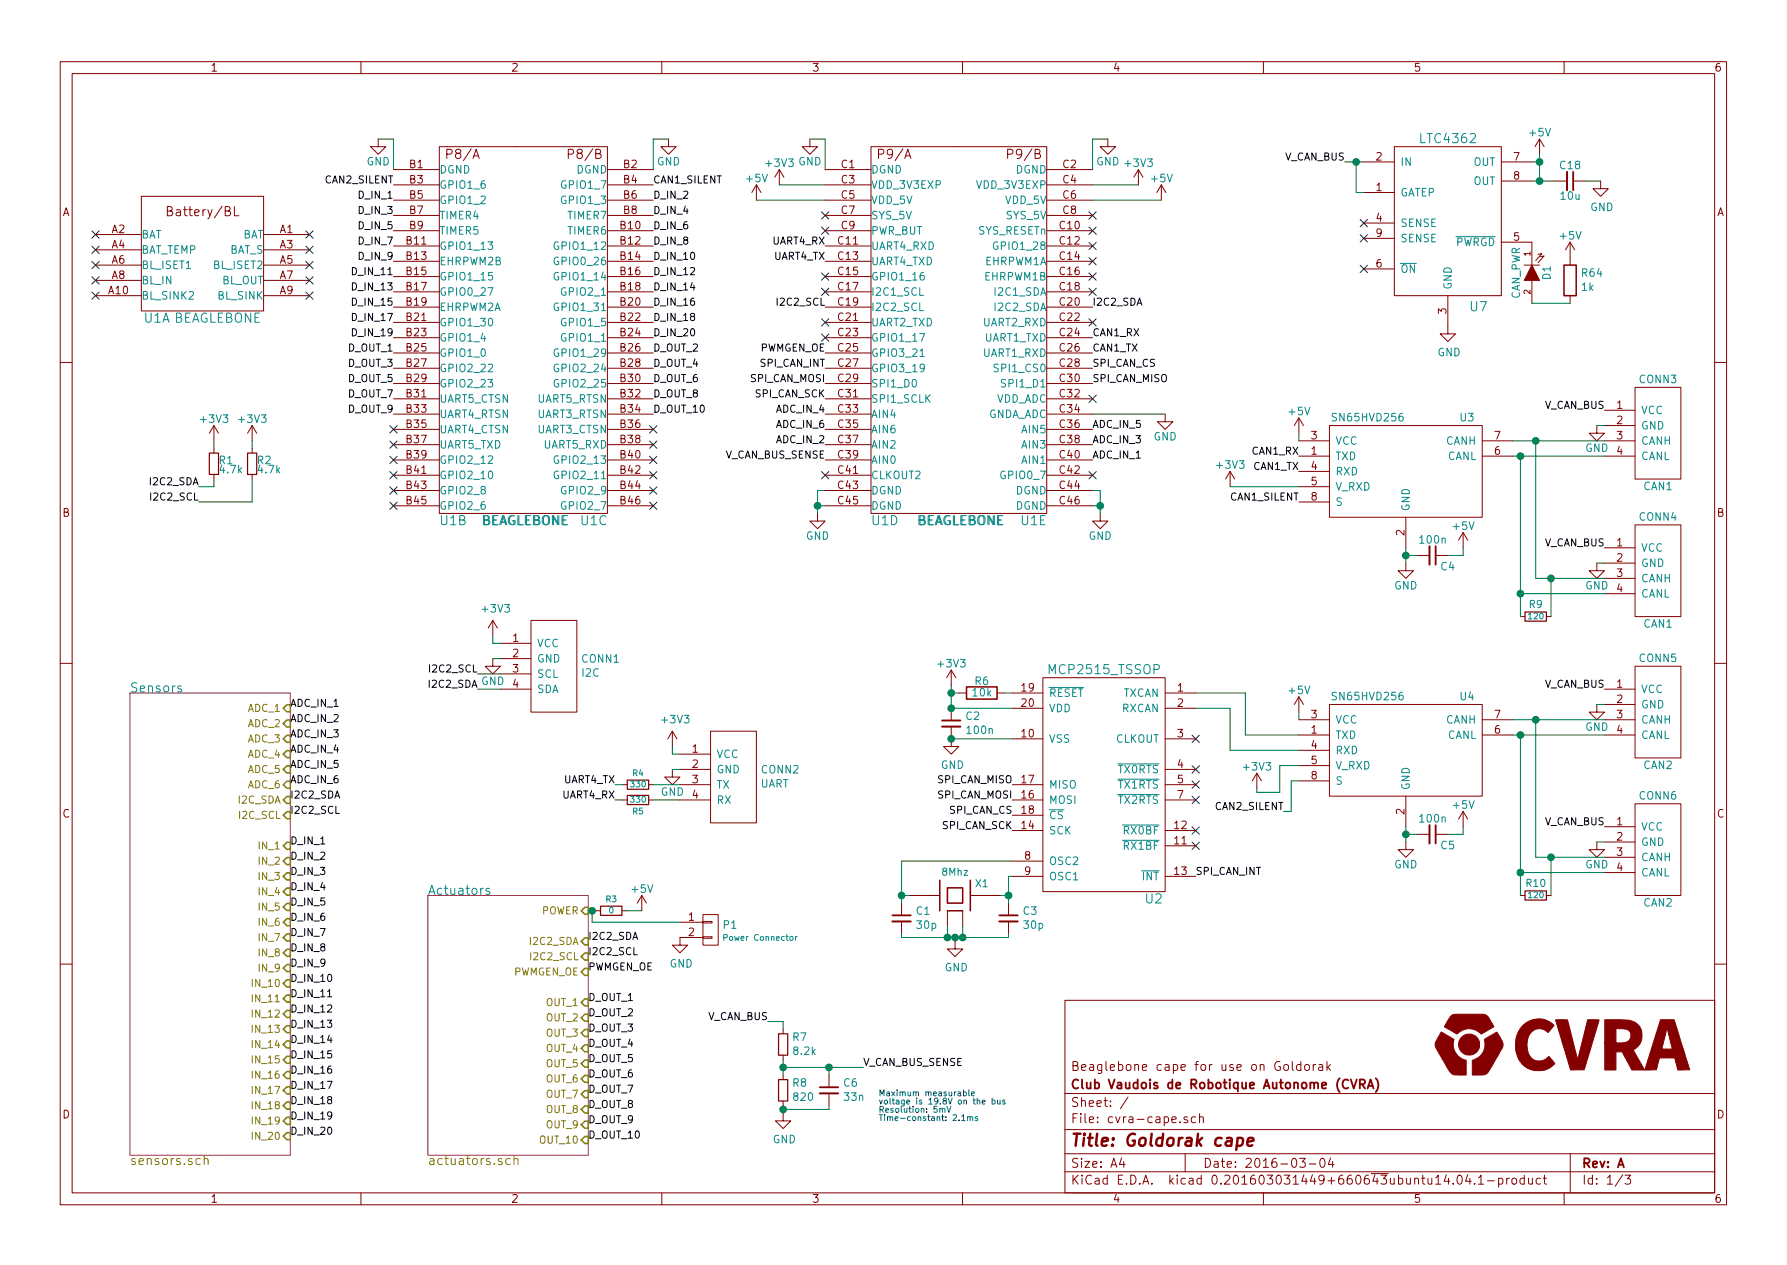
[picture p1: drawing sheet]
EESchema Schematic File Version 2
LIBS:cvra-cape-cache
LIBS:power
LIBS:device
LIBS:transistors
LIBS:conn
LIBS:linear
LIBS:regul
LIBS:74xx
LIBS:cmos4000
LIBS:adc-dac
LIBS:memory
LIBS:xilinx
LIBS:microcontrollers
LIBS:dsp
LIBS:microchip
LIBS:analog_switches
LIBS:motorola
LIBS:texas
LIBS:intel
LIBS:audio
LIBS:interface
LIBS:digital-audio
LIBS:philips
LIBS:display
LIBS:cypress
LIBS:siliconi
LIBS:opto
LIBS:atmel
LIBS:contrib
LIBS:valves
LIBS:_antenna
LIBS:_audio
LIBS:_charge-pump-regulators
LIBS:Comp2014
LIBS:_connectors
LIBS:cvra
LIBS:_div
LIBS:_ic
LIBS:IRF
LIBS:_linear-regulators
LIBS:logo
LIBS:Mec
LIBS:_motor_drivers
LIBS:National
LIBS:phoenix
LIBS:_power
LIBS:_sensors
LIBS:_stm32
LIBS:_transceiver
LIBS:_wireless
EELAYER 25 0
EELAYER END
$Descr A4 11693 8268
encoding utf-8
Sheet 1 3
Title "Goldorak cape"
Date "2016-03-04"
Rev "A"
Comp "Club Vaudois de Robotique Autonome (CVRA)"
Comment1 "Beaglebone cape for use on Goldorak"
Comment2 ""
Comment3 ""
Comment4 ""
$EndDescr
$Comp
L BEAGLEBONE U1
U 1 1
P 975 2025
F 0 "U1" H 1025 1975 60  0000 C CNN
F 1 "BEAGLEBONE" H 1425 1975 60  0000 C CNN
F 2 "_beaglebone:BEAGLEBONE" H 975 2025 60  0001 C CNN
F 3 "" H 975 2025 60  0000 C CNN
	1    975  2025
	1    0    0    -1  
$EndComp
$Comp
L GND #PWR01
U 1 1
P 4375 900
F 0 "#PWR01" H 4375 650 50  0001 C CNN
F 1 "GND" H 4375 750 50  0000 C CNN
F 2 "" H 4375 900 60  0000 C CNN
F 3 "" H 4375 900 60  0000 C CNN
	1    4375 900 
	1    0    0    -1  
$EndComp
$Comp
L GND #PWR02
U 1 1
P 2475 900
F 0 "#PWR02" H 2475 650 50  0001 C CNN
F 1 "GND" H 2475 750 50  0000 C CNN
F 2 "" H 2475 900 60  0000 C CNN
F 3 "" H 2475 900 60  0000 C CNN
	1    2475 900 
	1    0    0    -1  
$EndComp
$Comp
L GND #PWR03
U 1 1
P 5300 900
F 0 "#PWR03" H 5300 650 50  0001 C CNN
F 1 "GND" H 5300 750 50  0000 C CNN
F 2 "" H 5300 900 60  0000 C CNN
F 3 "" H 5300 900 60  0000 C CNN
	1    5300 900 
	1    0    0    -1  
$EndComp
$Comp
L GND #PWR04
U 1 1
P 7250 900
F 0 "#PWR04" H 7250 650 50  0001 C CNN
F 1 "GND" H 7250 750 50  0000 C CNN
F 2 "" H 7250 900 60  0000 C CNN
F 3 "" H 7250 900 60  0000 C CNN
	1    7250 900 
	1    0    0    -1  
$EndComp
$Comp
L GND #PWR05
U 1 1
P 7200 3350
F 0 "#PWR05" H 7200 3100 50  0001 C CNN
F 1 "GND" H 7200 3200 50  0000 C CNN
F 2 "" H 7200 3350 60  0000 C CNN
F 3 "" H 7200 3350 60  0000 C CNN
	1    7200 3350
	1    0    0    -1  
$EndComp
$Comp
L GND #PWR06
U 1 1
P 5350 3350
F 0 "#PWR06" H 5350 3100 50  0001 C CNN
F 1 "GND" H 5350 3200 50  0000 C CNN
F 2 "" H 5350 3350 60  0000 C CNN
F 3 "" H 5350 3350 60  0000 C CNN
	1    5350 3350
	1    0    0    -1  
$EndComp
NoConn ~ 2025 1525
NoConn ~ 2025 1625
NoConn ~ 2025 1725
NoConn ~ 2025 1825
NoConn ~ 2025 1925
NoConn ~ 625  1925
NoConn ~ 625  1825
NoConn ~ 625  1725
NoConn ~ 625  1625
NoConn ~ 625  1525
$Comp
L SN65HVD256 U3
U 1 1
P 9200 3075
F 0 "U3" H 9600 3425 50  0000 C CNN
F 1 "SN65HVD256" H 8950 3425 50  0000 C CNN
F 2 "_std:_SO-8" H 9200 3075 50  0001 C CNN
F 3 "CAN Transceiver" H 9200 3175 50  0001 C CNN
	1    9200 3075
	1    0    0    -1  
$EndComp
$Comp
L GND #PWR07
U 1 1
P 9200 3675
F 0 "#PWR07" H 9200 3425 50  0001 C CNN
F 1 "GND" H 9200 3525 50  0000 C CNN
F 2 "" H 9200 3675 60  0000 C CNN
F 3 "" H 9200 3675 60  0000 C CNN
	1    9200 3675
	1    0    0    -1  
$EndComp
$Comp
L +5V #PWR08
U 1 1
P 9575 3575
F 0 "#PWR08" H 9575 3425 50  0001 C CNN
F 1 "+5V" H 9575 3715 50  0000 C CNN
F 2 "" H 9575 3575 60  0000 C CNN
F 3 "" H 9575 3575 60  0000 C CNN
	1    9575 3575
	1    0    0    -1  
$EndComp
Text Label 8500 2975 2    47   ~ 0
CAN1_RX
Text Label 8500 3075 2    47   ~ 0
CAN1_TX
Text Label 8500 3275 2    47   ~ 0
CAN1_SILENT
$Comp
L CAN CONN3
U 1 1
P 10850 2825
F 0 "CONN3" H 10850 3175 50  0000 C CNN
F 1 "CAN1" H 10850 2475 50  0000 C CNN
F 2 "_connectors:_Molex-PicoBlade-SMD-4" H 11100 2825 50  0001 C CNN
F 3 "DOCUMENTATION" H 11100 2825 50  0001 C CNN
	1    10850 2825
	1    0    0    -1  
$EndComp
$Comp
L CAN CONN4
U 1 1
P 10850 3725
F 0 "CONN4" H 10850 4075 50  0000 C CNN
F 1 "CAN1" H 10850 3375 50  0000 C CNN
F 2 "_connectors:_Molex-PicoBlade-SMD-4" H 11100 3725 50  0001 C CNN
F 3 "DOCUMENTATION" H 11100 3725 50  0001 C CNN
	1    10850 3725
	1    0    0    -1  
$EndComp
$Comp
L GND #PWR09
U 1 1
P 10450 2775
F 0 "#PWR09" H 10450 2525 50  0001 C CNN
F 1 "GND" H 10450 2625 50  0000 C CNN
F 2 "" H 10450 2775 60  0000 C CNN
F 3 "" H 10450 2775 60  0000 C CNN
	1    10450 2775
	1    0    0    -1  
$EndComp
$Comp
L GND #PWR010
U 1 1
P 10450 3675
F 0 "#PWR010" H 10450 3425 50  0001 C CNN
F 1 "GND" H 10450 3525 50  0000 C CNN
F 2 "" H 10450 3675 60  0000 C CNN
F 3 "" H 10450 3675 60  0000 C CNN
	1    10450 3675
	1    0    0    -1  
$EndComp
$Comp
L +3V3 #PWR011
U 1 1
P 8050 3175
F 0 "#PWR011" H 8050 3025 50  0001 C CNN
F 1 "+3V3" H 8050 3315 50  0000 C CNN
F 2 "" H 8050 3175 60  0000 C CNN
F 3 "" H 8050 3175 60  0000 C CNN
	1    8050 3175
	1    0    0    -1  
$EndComp
$Comp
L +3V3 #PWR012
U 1 1
P 7450 1200
F 0 "#PWR012" H 7450 1050 50  0001 C CNN
F 1 "+3V3" H 7450 1340 50  0000 C CNN
F 2 "" H 7450 1200 60  0000 C CNN
F 3 "" H 7450 1200 60  0000 C CNN
	1    7450 1200
	1    0    0    -1  
$EndComp
$Comp
L +3V3 #PWR013
U 1 1
P 5100 1200
F 0 "#PWR013" H 5100 1050 50  0001 C CNN
F 1 "+3V3" H 5100 1340 50  0000 C CNN
F 2 "" H 5100 1200 60  0000 C CNN
F 3 "" H 5100 1200 60  0000 C CNN
	1    5100 1200
	1    0    0    -1  
$EndComp
$Comp
L R_Small R9
U 1 1
P 10050 4025
F 0 "R9" V 10000 4025 47  0000 C BNN
F 1 "120" V 10050 4025 39  0000 C CNN
F 2 "_std:_0603" H 10050 4025 60  0001 C CNN
F 3 "" H 10050 4025 60  0000 C CNN
	1    10050 4025
	0    1    1    0   
$EndComp
Text Label 4275 1200 0    47   ~ 0
CAN1_SILENT
Text Label 10500 3575 2    47   ~ 0
V_CAN_BUS
Text Label 10500 2675 2    47   ~ 0
V_CAN_BUS
Text Label 8800 1050 2    47   ~ 0
V_CAN_BUS
$Comp
L +5V #PWR014
U 1 1
P 10075 1000
F 0 "#PWR014" H 10075 850 50  0001 C CNN
F 1 "+5V" H 10075 1140 50  0000 C CNN
F 2 "" H 10075 1000 60  0000 C CNN
F 3 "" H 10075 1000 60  0000 C CNN
	1    10075 1000
	1    0    0    -1  
$EndComp
$Comp
L +5V #PWR015
U 1 1
P 8500 2825
F 0 "#PWR015" H 8500 2675 50  0001 C CNN
F 1 "+5V" H 8500 2965 50  0000 C CNN
F 2 "" H 8500 2825 60  0000 C CNN
F 3 "" H 8500 2825 60  0000 C CNN
	1    8500 2825
	1    0    0    -1  
$EndComp
$Comp
L C_Small C4
U 1 1
P 9375 3625
F 0 "C4" V 9450 3675 50  0000 L CNN
F 1 "100n" V 9275 3625 50  0000 C CNN
F 2 "_std:_0603" H 9375 3625 50  0001 C CNN
F 3 "" H 9375 3625 50  0000 C CNN
	1    9375 3625
	0    1    1    0   
$EndComp
$Comp
L R_Small R1
U 1 1
P 1400 3025
F 0 "R1" H 1430 3045 50  0000 L CNN
F 1 "4.7k" H 1430 2985 50  0000 L CNN
F 2 "_std:_0603" H 1400 3025 50  0001 C CNN
F 3 "" H 1400 3025 50  0000 C CNN
	1    1400 3025
	1    0    0    -1  
$EndComp
$Comp
L R_Small R2
U 1 1
P 1650 3025
F 0 "R2" H 1680 3045 50  0000 L CNN
F 1 "4.7k" H 1680 2985 50  0000 L CNN
F 2 "_std:_0603" H 1650 3025 50  0001 C CNN
F 3 "" H 1650 3025 50  0000 C CNN
	1    1650 3025
	1    0    0    -1  
$EndComp
$Comp
L +3V3 #PWR016
U 1 1
P 1400 2875
F 0 "#PWR016" H 1400 2725 50  0001 C CNN
F 1 "+3V3" H 1400 3015 50  0000 C CNN
F 2 "" H 1400 2875 50  0000 C CNN
F 3 "" H 1400 2875 50  0000 C CNN
	1    1400 2875
	1    0    0    -1  
$EndComp
$Comp
L +3V3 #PWR017
U 1 1
P 1650 2875
F 0 "#PWR017" H 1650 2725 50  0001 C CNN
F 1 "+3V3" H 1650 3015 50  0000 C CNN
F 2 "" H 1650 2875 50  0000 C CNN
F 3 "" H 1650 2875 50  0000 C CNN
	1    1650 2875
	1    0    0    -1  
$EndComp
NoConn ~ 7150 2600
NoConn ~ 5400 3100
Text Label 5025 6675 2    47   ~ 0
V_CAN_BUS
Text Label 5400 2000 2    47   ~ 0
I2C2_SCL
Text Label 5400 2300 2    47   ~ 0
PWMGEN_OE
Text Label 5400 2700 2    47   ~ 0
ADC_IN_4
Text Label 5400 3000 2    47   ~ 0
V_CAN_BUS_SENSE
Text Label 5400 2900 2    47   ~ 0
ADC_IN_2
Text Label 5400 2800 2    47   ~ 0
ADC_IN_6
Text Label 7150 2800 0    47   ~ 0
ADC_IN_5
Text Label 7150 2900 0    47   ~ 0
ADC_IN_3
Text Label 7150 3000 0    47   ~ 0
ADC_IN_1
Text Label 5650 6975 0    47   ~ 0
V_CAN_BUS_SENSE
$Comp
L R_Small R7
U 1 1
P 5125 6825
F 0 "R7" H 5184 6871 50  0000 L CNN
F 1 "8.2k" H 5184 6779 50  0000 L CNN
F 2 "_std:_0603" H 5125 6825 50  0001 C CNN
F 3 "" H 5125 6825 50  0000 C CNN
	1    5125 6825
	1    0    0    -1  
$EndComp
$Comp
L R_Small R8
U 1 1
P 5125 7125
F 0 "R8" H 5184 7171 50  0000 L CNN
F 1 "820" H 5184 7079 50  0000 L CNN
F 2 "_std:_0603" H 5125 7125 50  0001 C CNN
F 3 "" H 5125 7125 50  0000 C CNN
	1    5125 7125
	1    0    0    -1  
$EndComp
$Comp
L GND #PWR018
U 1 1
P 5125 7275
F 0 "#PWR018" H 5125 7025 50  0001 C CNN
F 1 "GND" H 5133 7101 50  0000 C CNN
F 2 "" H 5125 7275 50  0000 C CNN
F 3 "" H 5125 7275 50  0000 C CNN
	1    5125 7275
	1    0    0    -1  
$EndComp
$Comp
L +5V #PWR019
U 1 1
P 4950 1300
F 0 "#PWR019" H 4950 1150 50  0001 C CNN
F 1 "+5V" H 4950 1440 50  0000 C CNN
F 2 "" H 4950 1300 60  0000 C CNN
F 3 "" H 4950 1300 60  0000 C CNN
	1    4950 1300
	1    0    0    -1  
$EndComp
$Comp
L +5V #PWR020
U 1 1
P 7600 1300
F 0 "#PWR020" H 7600 1150 50  0001 C CNN
F 1 "+5V" H 7600 1440 50  0000 C CNN
F 2 "" H 7600 1300 60  0000 C CNN
F 3 "" H 7600 1300 60  0000 C CNN
	1    7600 1300
	1    0    0    -1  
$EndComp
NoConn ~ 7150 1400
NoConn ~ 5400 1400
NoConn ~ 7150 1500
NoConn ~ 5400 1500
Text Notes 5750 7325 0    39   ~ 0
Maximum measurable \nvoltage is 19.8V on the bus\nResolution: 5mV\nTime-constant: 2.1ms
Text Label 7150 2000 0    47   ~ 0
I2C2_SDA
Text Label 7150 2200 0    47   ~ 0
CAN1_RX
Text Label 7150 2300 0    47   ~ 0
CAN1_TX
Text Label 1300 3175 2    47   ~ 0
I2C2_SDA
Text Label 1300 3275 2    47   ~ 0
I2C2_SCL
Text Label 3850 6350 0    47   ~ 0
PWMGEN_OE
Text Label 3850 6250 0    47   ~ 0
I2C2_SCL
Text Label 3850 6150 0    47   ~ 0
I2C2_SDA
$Sheet
S 850  4525 1050 3025
U 569FF03E
F0 "Sensors" 60
F1 "sensors.sch" 60
F2 "ADC_1" I R 1900 4625 47 
F3 "ADC_2" I R 1900 4725 47 
F4 "ADC_3" I R 1900 4825 47 
F5 "ADC_4" I R 1900 4925 47 
F6 "ADC_5" I R 1900 5025 47 
F7 "ADC_6" I R 1900 5125 47 
F8 "I2C_SCL" I R 1900 5325 47 
F9 "I2C_SDA" I R 1900 5225 47 
F10 "IN_1" I R 1900 5525 47 
F11 "IN_2" I R 1900 5625 47 
F12 "IN_3" I R 1900 5725 47 
F13 "IN_4" I R 1900 5825 47 
F14 "IN_5" I R 1900 5925 47 
F15 "IN_6" I R 1900 6025 47 
F16 "IN_7" I R 1900 6125 47 
F17 "IN_8" I R 1900 6225 47 
F18 "IN_9" I R 1900 6325 47 
F19 "IN_10" I R 1900 6425 47 
F20 "IN_11" I R 1900 6525 47 
F21 "IN_12" I R 1900 6625 47 
F22 "IN_13" I R 1900 6725 47 
F23 "IN_14" I R 1900 6825 47 
F24 "IN_15" I R 1900 6925 47 
F25 "IN_16" I R 1900 7025 47 
F26 "IN_17" I R 1900 7125 47 
F27 "IN_18" I R 1900 7225 47 
F28 "IN_19" I R 1900 7325 47 
F29 "IN_20" I R 1900 7425 47 
$EndSheet
Text Label 1900 4625 0    47   ~ 0
ADC_IN_1
Text Label 1900 4825 0    47   ~ 0
ADC_IN_3
Text Label 1900 5025 0    47   ~ 0
ADC_IN_5
Text Label 1900 4725 0    47   ~ 0
ADC_IN_2
Text Label 1900 4925 0    47   ~ 0
ADC_IN_4
Text Label 1900 5125 0    47   ~ 0
ADC_IN_6
$Comp
L SN65HVD256 U4
U 1 1
P 9200 4900
F 0 "U4" H 9600 5250 50  0000 C CNN
F 1 "SN65HVD256" H 8950 5250 50  0000 C CNN
F 2 "_std:_SO-8" H 9200 4900 50  0001 C CNN
F 3 "CAN Transceiver" H 9200 5000 50  0001 C CNN
	1    9200 4900
	1    0    0    -1  
$EndComp
Text Label 8400 5300 2    47   ~ 0
CAN2_SILENT
$Comp
L CAN CONN5
U 1 1
P 10850 4650
F 0 "CONN5" H 10850 5000 50  0000 C CNN
F 1 "CAN2" H 10850 4300 50  0000 C CNN
F 2 "_connectors:_Molex-PicoBlade-SMD-4" H 11100 4650 50  0001 C CNN
F 3 "DOCUMENTATION" H 11100 4650 50  0001 C CNN
	1    10850 4650
	1    0    0    -1  
$EndComp
$Comp
L CAN CONN6
U 1 1
P 10850 5550
F 0 "CONN6" H 10850 5900 50  0000 C CNN
F 1 "CAN2" H 10850 5200 50  0000 C CNN
F 2 "_connectors:_Molex-PicoBlade-SMD-4" H 11100 5550 50  0001 C CNN
F 3 "DOCUMENTATION" H 11100 5550 50  0001 C CNN
	1    10850 5550
	1    0    0    -1  
$EndComp
$Comp
L GND #PWR021
U 1 1
P 10450 4600
F 0 "#PWR021" H 10450 4350 50  0001 C CNN
F 1 "GND" H 10450 4450 50  0000 C CNN
F 2 "" H 10450 4600 60  0000 C CNN
F 3 "" H 10450 4600 60  0000 C CNN
	1    10450 4600
	1    0    0    -1  
$EndComp
$Comp
L GND #PWR022
U 1 1
P 10450 5500
F 0 "#PWR022" H 10450 5250 50  0001 C CNN
F 1 "GND" H 10450 5350 50  0000 C CNN
F 2 "" H 10450 5500 60  0000 C CNN
F 3 "" H 10450 5500 60  0000 C CNN
	1    10450 5500
	1    0    0    -1  
$EndComp
$Comp
L +3V3 #PWR023
U 1 1
P 8225 5150
F 0 "#PWR023" H 8225 5000 50  0001 C CNN
F 1 "+3V3" H 8225 5290 50  0000 C CNN
F 2 "" H 8225 5150 60  0000 C CNN
F 3 "" H 8225 5150 60  0000 C CNN
	1    8225 5150
	1    0    0    -1  
$EndComp
$Comp
L R_Small R10
U 1 1
P 10050 5850
F 0 "R10" V 10000 5850 47  0000 C BNN
F 1 "120" V 10050 5850 39  0000 C CNN
F 2 "_std:_0603" H 10050 5850 60  0001 C CNN
F 3 "" H 10050 5850 60  0000 C CNN
	1    10050 5850
	0    1    1    0   
$EndComp
Text Label 10500 5400 2    47   ~ 0
V_CAN_BUS
Text Label 10500 4500 2    47   ~ 0
V_CAN_BUS
$Comp
L +5V #PWR024
U 1 1
P 8500 4650
F 0 "#PWR024" H 8500 4500 50  0001 C CNN
F 1 "+5V" H 8500 4790 50  0000 C CNN
F 2 "" H 8500 4650 60  0000 C CNN
F 3 "" H 8500 4650 60  0000 C CNN
	1    8500 4650
	1    0    0    -1  
$EndComp
Text Label 2575 1200 2    47   ~ 0
CAN2_SILENT
$Comp
L XTAL-SMD-4-PADS X1
U 1 1
P 6250 5850
F 0 "X1" H 6425 5925 47  0000 C CNN
F 1 "8Mhz" H 6250 6000 47  0000 C CNN
F 2 "_div:XTAL_ABMM2" H 6250 5850 60  0001 C CNN
F 3 "" H 6250 5850 60  0000 C CNN
	1    6250 5850
	1    0    0    -1  
$EndComp
$Comp
L C_Small C3
U 1 1
P 6600 6000
F 0 "C3" H 6692 6046 50  0000 L CNN
F 1 "30p" H 6692 5954 50  0000 L CNN
F 2 "_std:_0603" H 6600 6000 50  0001 C CNN
F 3 "" H 6600 6000 50  0000 C CNN
	1    6600 6000
	1    0    0    -1  
$EndComp
$Comp
L C_Small C1
U 1 1
P 5900 6000
F 0 "C1" H 5992 6046 50  0000 L CNN
F 1 "30p" H 5992 5954 50  0000 L CNN
F 2 "_std:_0603" H 5900 6000 50  0001 C CNN
F 3 "" H 5900 6000 50  0000 C CNN
	1    5900 6000
	1    0    0    -1  
$EndComp
$Comp
L GND #PWR025
U 1 1
P 6250 6150
F 0 "#PWR025" H 6250 5900 50  0001 C CNN
F 1 "GND" H 6258 5976 50  0000 C CNN
F 2 "" H 6250 6150 50  0000 C CNN
F 3 "" H 6250 6150 50  0000 C CNN
	1    6250 6150
	1    0    0    -1  
$EndComp
NoConn ~ 7825 4825
NoConn ~ 7825 5425
NoConn ~ 7825 5525
NoConn ~ 7825 5225
NoConn ~ 7825 5125
NoConn ~ 7825 5025
$Comp
L +3V3 #PWR026
U 1 1
P 6225 4475
F 0 "#PWR026" H 6225 4325 50  0001 C CNN
F 1 "+3V3" H 6225 4615 50  0000 C CNN
F 2 "" H 6225 4475 60  0000 C CNN
F 3 "" H 6225 4475 60  0000 C CNN
	1    6225 4475
	1    0    0    -1  
$EndComp
$Comp
L R R6
U 1 1
P 6425 4525
F 0 "R6" V 6350 4525 50  0000 C CNN
F 1 "10k" V 6425 4525 50  0000 C CNN
F 2 "_std:_0603" V 6355 4525 50  0001 C CNN
F 3 "" H 6425 4525 50  0000 C CNN
	1    6425 4525
	0    1    1    0   
$EndComp
$Comp
L C_Small C2
U 1 1
P 6225 4725
F 0 "C2" H 6317 4771 50  0000 L CNN
F 1 "100n" H 6317 4679 50  0000 L CNN
F 2 "_std:_0603" H 6225 4725 50  0001 C CNN
F 3 "" H 6225 4725 50  0000 C CNN
	1    6225 4725
	1    0    0    -1  
$EndComp
$Comp
L GND #PWR027
U 1 1
P 6225 4825
F 0 "#PWR027" H 6225 4575 50  0001 C CNN
F 1 "GND" H 6233 4651 50  0000 C CNN
F 2 "" H 6225 4825 50  0000 C CNN
F 3 "" H 6225 4825 50  0000 C CNN
	1    6225 4825
	1    0    0    -1  
$EndComp
Text Label 5400 2500 2    47   ~ 0
SPI_CAN_MOSI
Text Label 5400 2600 2    47   ~ 0
SPI_CAN_SCK
Text Label 7150 2500 0    47   ~ 0
SPI_CAN_MISO
Text Label 7150 2400 0    47   ~ 0
SPI_CAN_CS
Text Label 6625 5125 2    47   ~ 0
SPI_CAN_MISO
Text Label 6625 5225 2    47   ~ 0
SPI_CAN_MOSI
Text Label 6625 5325 2    47   ~ 0
SPI_CAN_CS
Text Label 6625 5425 2    47   ~ 0
SPI_CAN_SCK
$Comp
L GND #PWR028
U 1 1
P 9200 5500
F 0 "#PWR028" H 9200 5250 50  0001 C CNN
F 1 "GND" H 9200 5350 50  0000 C CNN
F 2 "" H 9200 5500 60  0000 C CNN
F 3 "" H 9200 5500 60  0000 C CNN
	1    9200 5500
	1    0    0    -1  
$EndComp
$Comp
L +5V #PWR029
U 1 1
P 9575 5400
F 0 "#PWR029" H 9575 5250 50  0001 C CNN
F 1 "+5V" H 9575 5540 50  0000 C CNN
F 2 "" H 9575 5400 60  0000 C CNN
F 3 "" H 9575 5400 60  0000 C CNN
	1    9575 5400
	1    0    0    -1  
$EndComp
$Comp
L C_Small C5
U 1 1
P 9375 5450
F 0 "C5" V 9450 5500 50  0000 L CNN
F 1 "100n" V 9275 5450 50  0000 C CNN
F 2 "_std:_0603" H 9375 5450 50  0001 C CNN
F 3 "" H 9375 5450 50  0000 C CNN
	1    9375 5450
	0    1    1    0   
$EndComp
Text Label 7825 5725 0    47   ~ 0
SPI_CAN_INT
Text Label 5400 2400 2    47   ~ 0
SPI_CAN_INT
$Comp
L GND #PWR030
U 1 1
P 7625 2700
F 0 "#PWR030" H 7625 2450 50  0001 C CNN
F 1 "GND" H 7625 2550 50  0000 C CNN
F 2 "" H 7625 2700 60  0000 C CNN
F 3 "" H 7625 2700 60  0000 C CNN
	1    7625 2700
	1    0    0    -1  
$EndComp
$Comp
L +5V #PWR031
U 1 1
P 4200 5950
F 0 "#PWR031" H 4200 5800 50  0001 C CNN
F 1 "+5V" H 4200 6090 50  0000 C CNN
F 2 "" H 4200 5950 60  0000 C CNN
F 3 "" H 4200 5950 60  0000 C CNN
	1    4200 5950
	1    0    0    -1  
$EndComp
Text Label 1900 5225 0    47   ~ 0
I2C2_SDA
Text Label 1900 5325 0    47   ~ 0
I2C2_SCL
Text Label 1900 5525 0    47   ~ 0
D_IN_1
Text Label 1900 5625 0    47   ~ 0
D_IN_2
Text Label 1900 5725 0    47   ~ 0
D_IN_3
Text Label 1900 5825 0    47   ~ 0
D_IN_4
Text Label 1900 5925 0    47   ~ 0
D_IN_5
Text Label 1900 6025 0    47   ~ 0
D_IN_6
Text Label 1900 6125 0    47   ~ 0
D_IN_7
Text Label 1900 6225 0    47   ~ 0
D_IN_8
Text Label 1900 6325 0    47   ~ 0
D_IN_9
Text Label 1900 6425 0    47   ~ 0
D_IN_10
Text Label 1900 6525 0    47   ~ 0
D_IN_11
Text Label 1900 6625 0    47   ~ 0
D_IN_12
Text Label 1900 6725 0    47   ~ 0
D_IN_13
Text Label 1900 6825 0    47   ~ 0
D_IN_14
Text Label 1900 6925 0    47   ~ 0
D_IN_15
Text Label 1900 7025 0    47   ~ 0
D_IN_16
Text Label 1900 7125 0    47   ~ 0
D_IN_17
Text Label 1900 7225 0    47   ~ 0
D_IN_18
Text Label 2575 1300 2    47   ~ 0
D_IN_1
Text Label 4275 1300 0    47   ~ 0
D_IN_2
Text Label 2575 1400 2    47   ~ 0
D_IN_3
Text Label 4275 1400 0    47   ~ 0
D_IN_4
Text Label 2575 1500 2    47   ~ 0
D_IN_5
Text Label 4275 1500 0    47   ~ 0
D_IN_6
Text Label 2575 1600 2    47   ~ 0
D_IN_7
Text Label 4275 1600 0    47   ~ 0
D_IN_8
Text Label 2575 1700 2    47   ~ 0
D_IN_9
Text Label 4275 1700 0    47   ~ 0
D_IN_10
Text Label 2575 1800 2    47   ~ 0
D_IN_11
Text Label 4275 1800 0    47   ~ 0
D_IN_12
Text Label 2575 1900 2    47   ~ 0
D_IN_13
Text Label 4275 1900 0    47   ~ 0
D_IN_14
Text Label 2575 2000 2    47   ~ 0
D_IN_15
Text Label 4275 2000 0    47   ~ 0
D_IN_16
Text Label 2575 2100 2    47   ~ 0
D_IN_17
Text Label 4275 2100 0    47   ~ 0
D_IN_18
$Sheet
S 2800 5850 1050 1700
U 566E12B6
F0 "Actuators" 60
F1 "actuators.sch" 60
F2 "I2C2_SDA" I R 3850 6150 47 
F3 "I2C2_SCL" I R 3850 6250 47 
F4 "PWMGEN_OE" I R 3850 6350 47 
F5 "POWER" I R 3850 5950 47 
F6 "OUT_1" I R 3850 6550 47 
F7 "OUT_2" I R 3850 6650 47 
F8 "OUT_3" I R 3850 6750 47 
F9 "OUT_4" I R 3850 6850 47 
F10 "OUT_5" I R 3850 6950 47 
F11 "OUT_6" I R 3850 7050 47 
F12 "OUT_7" I R 3850 7150 47 
F13 "OUT_8" I R 3850 7250 47 
F14 "OUT_9" I R 3850 7350 47 
F15 "OUT_10" I R 3850 7450 47 
$EndSheet
Text Label 3850 6550 0    47   ~ 0
D_OUT_1
Text Label 3850 6650 0    47   ~ 0
D_OUT_2
Text Label 3850 6750 0    47   ~ 0
D_OUT_3
Text Label 3850 6850 0    47   ~ 0
D_OUT_4
Text Label 3850 6950 0    47   ~ 0
D_OUT_5
Text Label 3850 7050 0    47   ~ 0
D_OUT_6
Text Label 3850 7150 0    47   ~ 0
D_OUT_7
Text Label 3850 7250 0    47   ~ 0
D_OUT_8
Text Label 3850 7350 0    47   ~ 0
D_OUT_9
Text Label 3850 7450 0    47   ~ 0
D_OUT_10
Text Label 2575 2300 2    47   ~ 0
D_OUT_1
Text Label 4275 2300 0    47   ~ 0
D_OUT_2
Text Label 2575 2400 2    47   ~ 0
D_OUT_3
Text Label 4275 2400 0    47   ~ 0
D_OUT_4
Text Label 2575 2500 2    47   ~ 0
D_OUT_5
Text Label 4275 2500 0    47   ~ 0
D_OUT_6
Text Label 2575 2600 2    47   ~ 0
D_OUT_7
Text Label 4275 2600 0    47   ~ 0
D_OUT_8
Text Label 2575 2700 2    47   ~ 0
D_OUT_9
Text Label 4275 2700 0    47   ~ 0
D_OUT_10
$Comp
L I2C CONN1
U 1 1
P 3625 4350
F 0 "CONN1" H 3803 4396 50  0000 L CNN
F 1 "I2C" H 3803 4304 50  0000 L CNN
F 2 "_connectors:_Molex-PicoBlade-SMD-4" H 3625 4350 50  0001 C CNN
F 3 "DOCUMENTATION" H 3625 4350 50  0001 C CNN
	1    3625 4350
	1    0    0    -1  
$EndComp
Text Label 3125 4500 2    47   ~ 0
I2C2_SDA
Text Label 3125 4400 2    47   ~ 0
I2C2_SCL
$Comp
L GND #PWR032
U 1 1
P 3225 4300
F 0 "#PWR032" H 3225 4050 50  0001 C CNN
F 1 "GND" H 3225 4150 50  0000 C CNN
F 2 "" H 3225 4300 50  0000 C CNN
F 3 "" H 3225 4300 50  0000 C CNN
	1    3225 4300
	1    0    0    -1  
$EndComp
$Comp
L +3V3 #PWR033
U 1 1
P 3225 4150
F 0 "#PWR033" H 3225 4000 50  0001 C CNN
F 1 "+3V3" H 3243 4324 50  0000 C CNN
F 2 "" H 3225 4150 50  0000 C CNN
F 3 "" H 3225 4150 50  0000 C CNN
	1    3225 4150
	1    0    0    -1  
$EndComp
Text Label 5400 1600 2    47   ~ 0
UART4_RX
Text Label 5400 1700 2    47   ~ 0
UART4_TX
Text Label 4025 5225 2    47   ~ 0
UART4_RX
Text Label 4025 5125 2    47   ~ 0
UART4_TX
$Comp
L UART CONN2
U 1 1
P 4800 5075
F 0 "CONN2" H 4978 5121 50  0000 L CNN
F 1 "UART" H 4978 5029 50  0000 L CNN
F 2 "_connectors:_Molex-PicoBlade-SMD-4" H 4800 5075 50  0001 C CNN
F 3 "DOCUMENTATION" H 4800 5075 50  0001 C CNN
	1    4800 5075
	1    0    0    -1  
$EndComp
$Comp
L R_Small R4
U 1 1
P 4175 5125
F 0 "R4" V 4125 5125 39  0000 C BNN
F 1 "330" V 4175 5125 39  0000 C CNN
F 2 "_std:_0603" H 4175 5125 50  0001 C CNN
F 3 "" H 4175 5125 50  0000 C CNN
	1    4175 5125
	0    1    1    0   
$EndComp
$Comp
L R_Small R5
U 1 1
P 4175 5225
F 0 "R5" V 4275 5225 39  0000 C BNN
F 1 "330" V 4175 5225 39  0000 C CNN
F 2 "_std:_0603" H 4175 5225 50  0001 C CNN
F 3 "" H 4175 5225 50  0000 C CNN
	1    4175 5225
	0    1    1    0   
$EndComp
$Comp
L GND #PWR034
U 1 1
P 4400 5025
F 0 "#PWR034" H 4400 4775 50  0001 C CNN
F 1 "GND" H 4400 4875 50  0000 C CNN
F 2 "" H 4400 5025 50  0000 C CNN
F 3 "" H 4400 5025 50  0000 C CNN
	1    4400 5025
	1    0    0    -1  
$EndComp
$Comp
L +3V3 #PWR035
U 1 1
P 4400 4875
F 0 "#PWR035" H 4400 4725 50  0001 C CNN
F 1 "+3V3" H 4418 5049 50  0000 C CNN
F 2 "" H 4400 4875 50  0000 C CNN
F 3 "" H 4400 4875 50  0000 C CNN
	1    4400 4875
	1    0    0    -1  
$EndComp
$Comp
L C_Small C6
U 1 1
P 5425 7125
F 0 "C6" H 5517 7171 50  0000 L CNN
F 1 "33n" H 5517 7079 50  0000 L CNN
F 2 "_std:_0603" H 5425 7125 50  0001 C CNN
F 3 "" H 5425 7125 50  0000 C CNN
	1    5425 7125
	1    0    0    -1  
$EndComp
Text Label 1900 7325 0    47   ~ 0
D_IN_19
Text Label 1900 7425 0    47   ~ 0
D_IN_20
$Comp
L R_Small R3
U 1 1
P 4000 5950
F 0 "R3" V 3950 5950 39  0000 C BNN
F 1 "0" V 4000 5950 39  0000 C CNN
F 2 "_std:_0603" H 4000 5950 50  0001 C CNN
F 3 "" H 4000 5950 50  0000 C CNN
	1    4000 5950
	0    1    1    0   
$EndComp
Wire Wire Line
	4100 5950 4200 5950
Wire Wire Line
	3850 5950 3900 5950
Connection ~ 5125 7250
Wire Wire Line
	5425 7250 5125 7250
Wire Wire Line
	5425 7225 5425 7250
Connection ~ 5425 6975
Wire Wire Line
	5425 7025 5425 6975
Wire Wire Line
	4275 5225 4450 5225
Wire Wire Line
	4275 5125 4450 5125
Wire Wire Line
	4400 4925 4450 4925
Wire Wire Line
	4400 4875 4400 4925
Wire Wire Line
	4400 5025 4450 5025
Wire Wire Line
	4025 5225 4075 5225
Wire Wire Line
	4025 5125 4075 5125
Wire Wire Line
	3125 4500 3275 4500
Wire Wire Line
	3125 4400 3275 4400
Wire Wire Line
	3225 4200 3275 4200
Wire Wire Line
	3225 4150 3225 4200
Wire Wire Line
	3225 4300 3275 4300
Connection ~ 9200 5450
Wire Wire Line
	9575 5450 9575 5400
Wire Wire Line
	9475 5450 9575 5450
Wire Wire Line
	9200 5450 9275 5450
Wire Wire Line
	9200 5400 9200 5500
Connection ~ 9200 3625
Wire Wire Line
	9575 3625 9575 3575
Wire Wire Line
	9475 3625 9575 3625
Wire Wire Line
	9200 3625 9275 3625
Wire Wire Line
	9200 3575 9200 3675
Connection ~ 6225 4625
Connection ~ 6225 4825
Wire Wire Line
	6225 4825 6625 4825
Connection ~ 6225 4525
Wire Wire Line
	6225 4625 6625 4625
Wire Wire Line
	6225 4525 6275 4525
Wire Wire Line
	6575 4525 6625 4525
Wire Wire Line
	6225 4475 6225 4625
Wire Wire Line
	8050 4900 8500 4900
Wire Wire Line
	8050 4625 8050 4900
Wire Wire Line
	7825 4625 8050 4625
Wire Wire Line
	8150 4525 7825 4525
Wire Wire Line
	8150 4800 8150 4525
Wire Wire Line
	8500 4800 8150 4800
Connection ~ 5900 5850
Wire Wire Line
	6625 5625 5900 5625
Connection ~ 6600 5850
Wire Wire Line
	6600 5725 6625 5725
Connection ~ 6250 6125
Connection ~ 6300 6125
Connection ~ 6200 6125
Wire Wire Line
	6250 6125 6250 6150
Wire Wire Line
	6600 6125 6600 6100
Wire Wire Line
	6300 6125 6300 6050
Wire Wire Line
	6600 5725 6600 5900
Wire Wire Line
	6550 5850 6600 5850
Wire Wire Line
	5900 5850 5950 5850
Wire Wire Line
	5900 5625 5900 5900
Wire Wire Line
	5900 6125 5900 6100
Wire Wire Line
	5900 6125 6600 6125
Wire Wire Line
	6200 6050 6200 6125
Wire Wire Line
	8225 5175 8225 5150
Wire Wire Line
	8375 5175 8225 5175
Wire Wire Line
	8375 5000 8375 5175
Wire Wire Line
	8500 5000 8375 5000
Wire Wire Line
	8450 5100 8500 5100
Wire Wire Line
	8450 5300 8450 5100
Wire Wire Line
	8400 5300 8450 5300
Wire Wire Line
	8500 4650 8500 4700
Connection ~ 10150 5600
Wire Wire Line
	10150 5600 10150 5850
Connection ~ 9950 5700
Connection ~ 9950 4800
Wire Wire Line
	9950 5700 10500 5700
Wire Wire Line
	9950 4800 9950 5850
Connection ~ 10050 4700
Wire Wire Line
	10050 5600 10050 4700
Wire Wire Line
	10050 5600 10500 5600
Wire Wire Line
	10450 5500 10500 5500
Wire Wire Line
	10450 4600 10500 4600
Wire Wire Line
	9900 4800 10500 4800
Wire Wire Line
	9900 4700 10500 4700
Wire Wire Line
	4950 1300 5400 1300
Wire Wire Line
	5125 7225 5125 7275
Connection ~ 5125 6975
Wire Wire Line
	5125 6975 5650 6975
Wire Wire Line
	5125 6925 5125 7025
Wire Wire Line
	5125 6675 5125 6725
Wire Wire Line
	5025 6675 5125 6675
Wire Wire Line
	7625 2700 7150 2700
Wire Wire Line
	1650 2875 1650 2925
Wire Wire Line
	1400 2875 1400 2925
Wire Wire Line
	1650 3275 1650 3125
Wire Wire Line
	1300 3275 1650 3275
Wire Wire Line
	1400 3175 1300 3175
Wire Wire Line
	1400 3125 1400 3175
Wire Wire Line
	8500 2825 8500 2875
Wire Wire Line
	8050 3175 8500 3175
Connection ~ 10150 3775
Wire Wire Line
	10150 3775 10150 4025
Connection ~ 9950 3875
Wire Wire Line
	5100 1200 5400 1200
Wire Wire Line
	7450 1200 7150 1200
Connection ~ 9950 2975
Wire Wire Line
	9950 3875 10500 3875
Wire Wire Line
	9950 2975 9950 4025
Connection ~ 10050 2875
Wire Wire Line
	10050 3775 10050 2875
Wire Wire Line
	10050 3775 10500 3775
Wire Wire Line
	10450 3675 10500 3675
Wire Wire Line
	10450 2775 10500 2775
Wire Wire Line
	9900 2975 10500 2975
Wire Wire Line
	9900 2875 10500 2875
Connection ~ 5350 3300
Wire Wire Line
	5350 3200 5400 3200
Wire Wire Line
	5350 3200 5350 3350
Wire Wire Line
	5400 3300 5350 3300
Connection ~ 7200 3300
Wire Wire Line
	7150 3200 7200 3200
Wire Wire Line
	7200 3300 7150 3300
Wire Wire Line
	7200 3200 7200 3350
Wire Wire Line
	7150 900  7150 1100
Wire Wire Line
	7250 900  7150 900 
Wire Wire Line
	5400 900  5400 1100
Wire Wire Line
	5300 900  5400 900 
Wire Wire Line
	2575 900  2475 900 
Wire Wire Line
	2575 1100 2575 900 
Wire Wire Line
	4275 900  4275 1100
Wire Wire Line
	4275 900  4375 900 
$Comp
L BEAGLEBONE U1
U 2 1
P 2925 3400
F 0 "U1" H 2875 3400 60  0000 L CNN
F 1 "BEAGLEBONE" H 3150 3400 60  0000 L CNN
F 2 "_beaglebone:BEAGLEBONE" H 2925 3400 60  0001 C CNN
F 3 "" H 2925 3400 60  0000 C CNN
	2    2925 3400
	1    0    0    -1  
$EndComp
Text Label 2575 2200 2    47   ~ 0
D_IN_19
Text Label 4275 2200 0    47   ~ 0
D_IN_20
$Comp
L BEAGLEBONE U1
U 3 1
P 3925 3350
F 0 "U1" H 3875 3300 60  0000 L CNN
F 1 "BEAGLEBONE" H 4125 3300 60  0000 L CNN
F 2 "_beaglebone:BEAGLEBONE" H 3925 3350 60  0001 C CNN
F 3 "" H 3925 3350 60  0000 C CNN
	3    3925 3350
	-1   0    0    -1  
$EndComp
$Comp
L BEAGLEBONE U1
U 4 1
P 5750 3350
F 0 "U1" H 5700 3300 60  0000 L CNN
F 1 "BEAGLEBONE" H 6000 3300 60  0000 L CNN
F 2 "_beaglebone:BEAGLEBONE" H 5750 3350 60  0001 C CNN
F 3 "" H 5750 3350 60  0000 C CNN
	4    5750 3350
	1    0    0    -1  
$EndComp
$Comp
L BEAGLEBONE U1
U 5 1
P 6800 3350
F 0 "U1" H 6750 3300 60  0000 L CNN
F 1 "BEAGLEBONE" H 7025 3300 60  0000 L CNN
F 2 "_beaglebone:BEAGLEBONE" H 6800 3350 60  0001 C CNN
F 3 "" H 6800 3350 60  0000 C CNN
	5    6800 3350
	-1   0    0    -1  
$EndComp
NoConn ~ 2575 2800
NoConn ~ 2575 2900
NoConn ~ 2575 3000
NoConn ~ 2575 3100
NoConn ~ 2575 3200
NoConn ~ 2575 3300
NoConn ~ 4275 2800
NoConn ~ 4275 2900
NoConn ~ 4275 3000
NoConn ~ 4275 3100
NoConn ~ 4275 3200
NoConn ~ 4275 3300
NoConn ~ 5400 1800
NoConn ~ 5400 1900
NoConn ~ 5400 2100
NoConn ~ 5400 2200
NoConn ~ 7150 3100
NoConn ~ 7150 2100
NoConn ~ 7150 1900
NoConn ~ 7150 1800
NoConn ~ 7150 1700
NoConn ~ 7150 1600
Wire Wire Line
	7150 1300 7600 1300
$Comp
L LTC4362 U7
U 1 1
P 9475 1375
F 0 "U7" H 9675 750 60  0000 C CNN
F 1 "LTC4362" H 9475 1850 60  0000 C CNN
F 2 "_dfn:DFN_8-Lead_2mmx3mm" H 9475 1575 60  0001 C CNN
F 3 "" H 9475 1575 60  0000 C CNN
	1    9475 1375
	1    0    0    -1  
$EndComp
Wire Wire Line
	8800 1050 8925 1050
Wire Wire Line
	10075 1050 10025 1050
Wire Wire Line
	10025 1175 10175 1175
Wire Wire Line
	10075 1000 10075 1175
Connection ~ 10075 1050
$Comp
L GND #PWR036
U 1 1
P 9475 2125
F 0 "#PWR036" H 9475 1875 50  0001 C CNN
F 1 "GND" H 9483 1951 50  0000 C CNN
F 2 "" H 9475 2125 50  0000 C CNN
F 3 "" H 9475 2125 50  0000 C CNN
	1    9475 2125
	1    0    0    -1  
$EndComp
$Comp
L C_Small C18
U 1 1
P 10275 1175
F 0 "C18" V 10175 1175 50  0000 C CNN
F 1 "10u" V 10375 1175 50  0000 C CNN
F 2 "_std:_0603" H 10275 1175 50  0001 C CNN
F 3 "" H 10275 1175 50  0000 C CNN
	1    10275 1175
	0    1    1    0   
$EndComp
Connection ~ 10075 1175
$Comp
L GND #PWR037
U 1 1
P 10475 1175
F 0 "#PWR037" H 10475 925 50  0001 C CNN
F 1 "GND" H 10483 1001 50  0000 C CNN
F 2 "" H 10475 1175 50  0000 C CNN
F 3 "" H 10475 1175 50  0000 C CNN
	1    10475 1175
	1    0    0    -1  
$EndComp
Wire Wire Line
	10375 1175 10475 1175
Wire Wire Line
	8925 1250 8875 1250
Wire Wire Line
	8875 1250 8875 1050
Connection ~ 8875 1050
$Comp
L LED D1
U 1 1
P 10025 1775
F 0 "D1" H 10025 1675 50  0000 C CNN
F 1 "CAN_PWR" H 10025 1875 50  0000 C CNN
F 2 "_std:_0603" H 10025 1775 50  0001 C CNN
F 3 "" H 10025 1775 50  0000 C CNN
	1    10025 1775
	0    -1   1    0   
$EndComp
$Comp
L R R64
U 1 1
P 10275 1825
F 0 "R64" H 10345 1871 50  0000 L CNN
F 1 "1k" H 10345 1779 50  0000 L CNN
F 2 "_std:_0603" V 10205 1825 50  0001 C CNN
F 3 "" H 10275 1825 50  0000 C CNN
	1    10275 1825
	1    0    0    -1  
$EndComp
Wire Wire Line
	10025 1975 10275 1975
$Comp
L +5V #PWR038
U 1 1
P 10275 1675
F 0 "#PWR038" H 10275 1525 50  0001 C CNN
F 1 "+5V" H 10275 1815 50  0000 C CNN
F 2 "" H 10275 1675 60  0000 C CNN
F 3 "" H 10275 1675 60  0000 C CNN
	1    10275 1675
	1    0    0    -1  
$EndComp
NoConn ~ 8925 1450
NoConn ~ 8925 1550
NoConn ~ 8925 1750
$Comp
L CVRA_logo #G1
U 1 1
P 10225 6825
F 0 "#G1" H 10225 6657 60  0001 C CNN
F 1 "CVRA_logo" H 10225 6993 60  0001 C CNN
F 2 "" H 10225 6825 60  0000 C CNN
F 3 "" H 10225 6825 60  0000 C CNN
	1    10225 6825
	1    0    0    -1  
$EndComp
$Comp
L MCP2515_TSSOP U2
U 1 1
P 7225 5075
F 0 "U2" H 7550 4275 60  0000 C CNN
F 1 "MCP2515_TSSOP" H 7225 5775 60  0000 C CNN
F 2 "Housings_SSOP:TSSOP-20_4.4x6.5mm_Pitch0.65mm" H 7375 5275 60  0001 C CNN
F 3 "" H 7375 5275 60  0000 C CNN
	1    7225 5075
	1    0    0    -1  
$EndComp
$Comp
L CONN_01X02 P1
U 1 1
P 4650 6075
F 0 "P1" H 4728 6105 50  0000 L CNN
F 1 "Power Connector" H 4728 6021 39  0000 L CNN
F 2 "Pin_Headers:Pin_Header_Straight_1x02" H 4650 6075 50  0001 C CNN
F 3 "" H 4650 6075 50  0000 C CNN
	1    4650 6075
	1    0    0    -1  
$EndComp
Wire Wire Line
	3875 5950 3875 6025
Wire Wire Line
	3875 6025 4450 6025
Connection ~ 3875 5950
$Comp
L GND #PWR039
U 1 1
P 4450 6125
F 0 "#PWR039" H 4450 5875 50  0001 C CNN
F 1 "GND" H 4458 5951 50  0000 C CNN
F 2 "" H 4450 6125 50  0000 C CNN
F 3 "" H 4450 6125 50  0000 C CNN
	1    4450 6125
	1    0    0    -1  
$EndComp
$EndSCHEMATC
